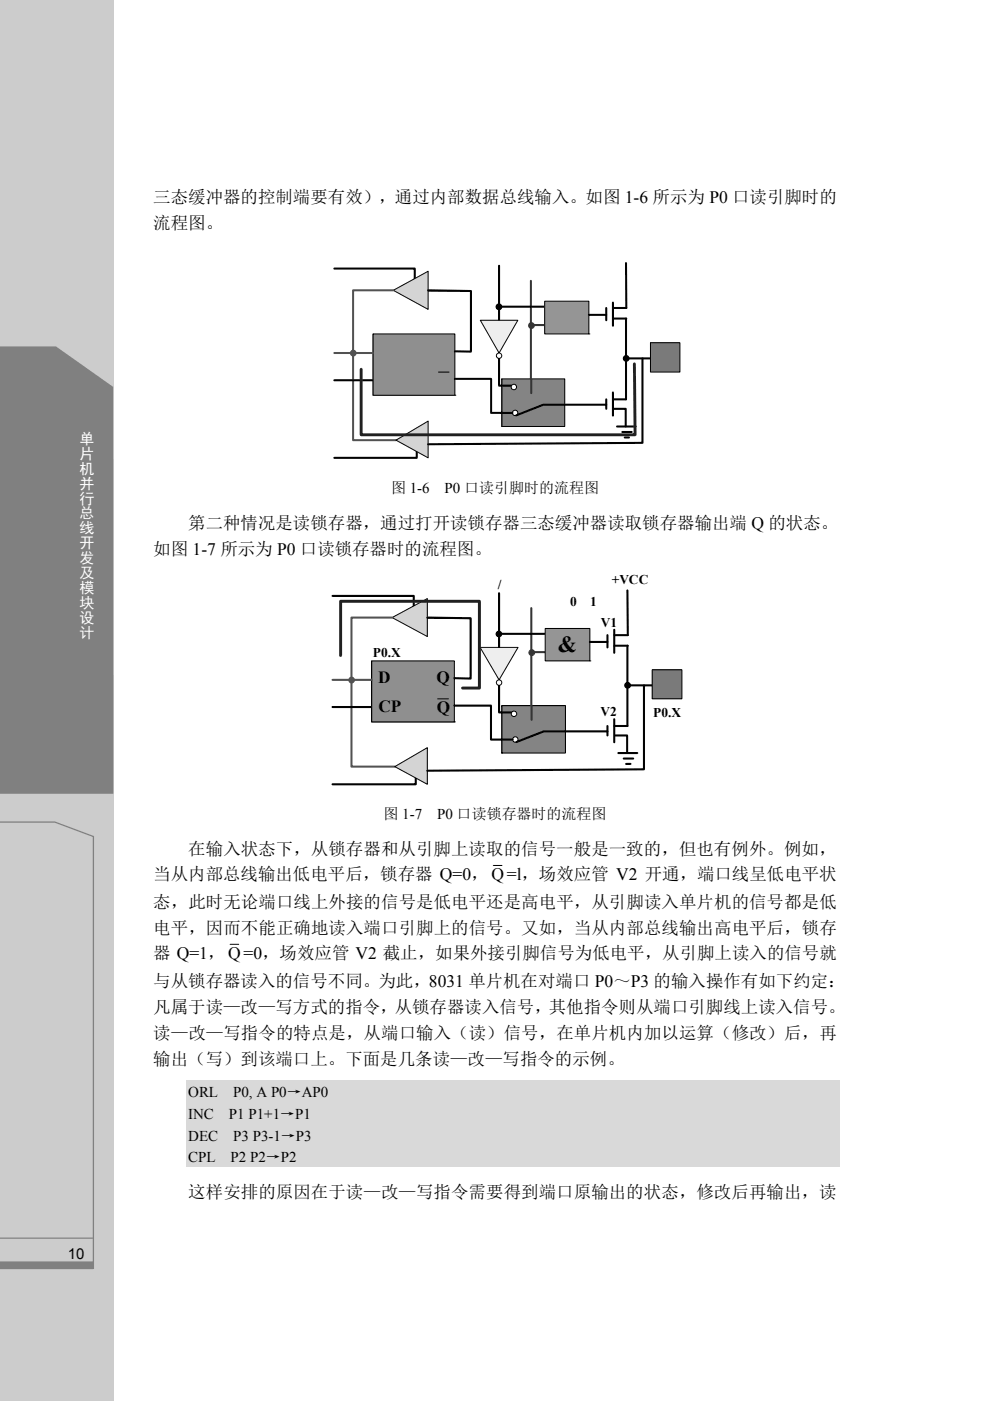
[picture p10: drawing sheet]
<svg xmlns="http://www.w3.org/2000/svg" width="210mm" height="297mm" viewBox="0 0 210 297" stroke-linecap="round" stroke-linejoin="round" font-family="sans-serif">
<path d="M0 0h24v297h-24z" fill="#ccc"/>
<path d="M-.1 73.4h12l12.1 8.6v86.3h-24.1z" fill-rule="evenodd" fill="#808080"/>
<path d="M-.1 174.3h11.7l8.2 3.1v91.5h-19.8M-.1 262.5h19.7" fill="none" stroke="#808080" stroke-width=".26"/>
<path d="M-.1 268.2h19.9" fill="none" stroke="#808080" stroke-width="1.5" stroke-linecap="butt"/>
<path d="M106.4 80.3h13.4v10.1h-13.4z" fill="#848484"/>
<path d="M106.4 80.3h13.4v10.1h-13.4zM106.4 90.4h.1" fill="none" stroke="#000" stroke-width=".21"/>
<path d="M70.9 56.9h17.1v2.5" fill="none" stroke="#000" stroke-width=".43"/>
<path d="M83.4 61.6l7.4-4.1v8.1z" fill="#d3d3d3"/>
<path d="M79.1 70.8v13h17.4M83.4 61.6l7.4-4.1v8.1z" fill="none" stroke="#000" stroke-width=".21"/>
<path d="M83.4 61.6h-8.5v31.7h9.1" fill="none" stroke="#515151" stroke-width=".43"/>
<path d="M70.9 80.6h8.5" fill="none" stroke="#000" stroke-width=".43"/>
<path d="M79.1 70.8h17.4v13h-17.4z" fill="#8f8f8f"/>
<path d="M79.1 70.8h17.4v13h-17.4zM90.8 61.7h9.1v12.3M96.5 83.8h.1" fill="none" stroke="#000" stroke-width=".21"/>
<path d="M105.9 56.3v11.6M88.4 95.6v1.5h-17.5M96.5 80.3h7.7v7.2h2.2" fill="none" stroke="#000" stroke-width=".43"/>
<path d="M101.9 67.9h7.9l-3.9 6.9z" fill="#eee"/>
<path d="M101.9 67.9h7.9l-3.9 6.9z" fill="none" stroke="#000" stroke-width=".21"/>
<path d="M84 93.3l6.8-4v7.8z" fill="#d3d3d3"/>
<path d="M105.9 56.3v11.6M84 93.3l6.8-4v7.8zM106.4 80.3v10.1" fill="none" stroke="#000" stroke-width=".21"/>
<path d="M90.8 61.6l9.1 .1v12.8h-3.4M105.9 76v5.8h2.5M105.9 65h9.6" fill="none" stroke="#000" stroke-width=".43"/>
<path d="M112.6 59.5v20.8M112.6 68.9h2.9" fill="none" stroke="#363636" stroke-width=".43"/>
<path d="M115.5 63.9h9.4v6.9h-9.4z" fill="#939393"/>
<path d="M115.5 63.9h9.4v6.9h-9.4zM124.9 70.8h.1" fill="none" stroke="#000" stroke-width=".21"/>
<path d="M132.8 55.8v9.5h-2.8M124.9 66.8h3.7M128.6 65.3v2.6M130 64.2v4.9M130 67.5h2.8M132.8 67.5v17.2h-2.7M132.8 76h5.2M128.6 84.7v2M130 83.2v4.9" fill="none" stroke="#000" stroke-width=".43"/>
<path d="M138 72.7h6.2v6.2h-6.2z" fill="#797979"/>
<path d="M138 72.7h6.2v6.2h-6.2z" fill="none" stroke="#000" stroke-width=".21"/>
<path d="M136.3 76v17.9l-45.5 .3M130.2 86.7h2.5v3.7M130.9 90.4h3.9M132 91.6h2M132.5 92.8h.9" fill="none" stroke="#000" stroke-width=".43"/>
<path d="M70.9 74.8h8.2" fill="none" stroke="#515151" stroke-width=".43"/>
<circle cx="74.9" cy="74.9" r=".61" fill="#515151"/>
<circle cx="74.9" cy="74.9" r=".61" fill="none" stroke="#515151" stroke-width=".21"/>
<circle cx="109.3" cy="87.5" r=".57" fill="#fff"/>
<circle cx="109.3" cy="87.5" r=".57" fill="none" stroke="#000" stroke-width=".21"/>
<path d="M106.4 87.5h2.3" fill="none" stroke="#000" stroke-width=".43"/>
<circle cx="112.7" cy="69" r=".61" fill="#363636"/>
<circle cx="112.7" cy="69" r=".61" fill="none" stroke="#363636" stroke-width=".21"/>
<g fill="#000">
<circle cx="105.8" cy="65" r=".61"/>
<circle cx="132.8" cy="76" r=".61"/>
</g>
<g fill="none" stroke="#000" stroke-width=".21">
<circle cx="105.8" cy="65" r=".61"/>
<circle cx="132.8" cy="76" r=".61"/>
</g>
<circle cx="109" cy="82" r=".58" fill="#fff"/>
<circle cx="109" cy="82" r=".58" fill="none" stroke="#000" stroke-width=".21"/>
<circle cx="105.9" cy="75.4" r=".57" fill="#fff"/>
<g fill="none" stroke="#000" stroke-width=".21">
<path d="M93 78.9h2.2"/>
<circle cx="105.9" cy="75.4" r=".57"/>
</g>
<path d="M128.6 85.8h-13.4l-5.7 2.3" fill="none" stroke="#000" stroke-width=".43"/>
<path d="M112.7 80.3v3.1" fill="none" stroke="#363636" stroke-width=".43"/>
<path d="M134.6 77.2l.1 15h-58.1v-13.9" fill="none" stroke="#292929" stroke-width=".63"/>
<path d="M106.4 149.6h13.5v10.1h-13.5z" fill="#848484"/>
<path d="M106.4 149.6h13.5v10.1h-13.5zM106.4 159.7h.1" fill="none" stroke="#000" stroke-width=".21"/>
<path d="M70.5 126.3h17.3v2.5" fill="none" stroke="#000" stroke-width=".44"/>
<path d="M83.2 130.9l7.4-4v8.1z" fill="#d3d3d3"/>
<path d="M83.2 130.9l7.4-4v8.1zM78.8 140.1v13h17.6" fill="none" stroke="#000" stroke-width=".21"/>
<path d="M83.2 130.9h-8.7v31.6h9.2" fill="none" stroke="#515151" stroke-width=".44"/>
<path d="M70.5 149.9h8.6" fill="none" stroke="#000" stroke-width=".44"/>
<path d="M78.8 140.1h17.6v13h-17.6z" fill="#8f8f8f"/>
<path d="M90.6 131.1h9.2v12.2M78.8 140.1h17.6v13h-17.6zM96.4 153.1h.1" fill="none" stroke="#000" stroke-width=".21"/>
<path d="M105.9 125.8v11.5M96.4 149.6h7.7v7.2h2.3M88.2 164.8v1.5h-17.7" fill="none" stroke="#000" stroke-width=".44"/>
<path d="M101.8 137.3h8.1l-4 6.8z" fill="#eee"/>
<path d="M101.8 137.3h8.1l-4 6.8z" fill="none" stroke="#000" stroke-width=".21"/>
<path d="M83.7 162.5l6.9-4v7.8z" fill="#d3d3d3"/>
<path d="M105.9 125.8v11.5M106.4 149.6v10.1M83.7 162.5l6.9-4v7.8z" fill="none" stroke="#000" stroke-width=".21"/>
<path d="M90.6 130.9l9.2 .2v12.8l-3.4-.1M105.9 134.4h9.7M105.9 145.3v5.7h2.5" fill="none" stroke="#000" stroke-width=".44"/>
<path d="M112.7 128.9v20.7M112.7 138.3h2.9" fill="none" stroke="#363636" stroke-width=".44"/>
<path d="M115.6 133.2h9.5v6.9h-9.5z" fill="#939393"/>
<path d="M115.6 133.2h9.5v6.9h-9.5zM125.1 140.1h.1" fill="none" stroke="#000" stroke-width=".21"/>
<path d="M125.1 136.1h3.7M128.8 134.7v2.6M130.3 133.5v4.9M130.3 136.9h2.9M133.1 125.2l.1 9.5h-2.9M133.1 136.9v17h-2.8M128.8 153.9v2M130.3 152.5v4.9M133.1 145.3h5.2" fill="none" stroke="#000" stroke-width=".44"/>
<path d="M138.3 142h6.3v6.2h-6.3z" fill="#797979"/>
<path d="M138.3 142h6.3v6.2h-6.3z" fill="none" stroke="#000" stroke-width=".21"/>
<path d="M130.4 155.9h2.6v3.8M131.1 159.7h4.1M136.6 145.3v17.8l-46 .3M132.3 160.8h2M132.8 162h.9" fill="none" stroke="#000" stroke-width=".44"/>
<path d="M70.5 144.1h8.3" fill="none" stroke="#515151" stroke-width=".44"/>
<circle cx="74.6" cy="144.2" r=".61" fill="#515151"/>
<circle cx="74.6" cy="144.2" r=".61" fill="none" stroke="#515151" stroke-width=".21"/>
<circle cx="109.3" cy="156.8" r=".58" fill="#fff"/>
<circle cx="109.3" cy="156.8" r=".58" fill="none" stroke="#000" stroke-width=".21"/>
<path d="M106.4 156.8h2.3" fill="none" stroke="#000" stroke-width=".44"/>
<circle cx="112.8" cy="138.4" r=".61" fill="#363636"/>
<circle cx="112.8" cy="138.4" r=".61" fill="none" stroke="#363636" stroke-width=".21"/>
<g fill="#000">
<circle cx="105.8" cy="134.4" r=".6"/>
<circle cx="133.1" cy="145.3" r=".61"/>
</g>
<g fill="none" stroke="#000" stroke-width=".21">
<circle cx="105.8" cy="134.4" r=".6"/>
<circle cx="133.1" cy="145.3" r=".61"/>
</g>
<circle cx="109" cy="151.3" r=".58" fill="#fff"/>
<circle cx="109" cy="151.3" r=".58" fill="none" stroke="#000" stroke-width=".21"/>
<circle cx="105.8" cy="144.7" r=".58" fill="#fff"/>
<g fill="none" stroke="#000" stroke-width=".21">
<path d="M92.8 148.2h2.3M104.6 183.5h1.9M48.8 200.2h1.8"/>
<circle cx="105.8" cy="144.7" r=".58"/>
</g>
<path d="M128.8 155.1h-13.5l-5.8 2.2" fill="none" stroke="#000" stroke-width=".44"/>
<path d="M112.8 149.6v3" fill="none" stroke="#363636" stroke-width=".44"/>
<path d="M72.2 139v-11.5h29.5v18.4h-3.6" fill="none" stroke="#292929" stroke-width=".63"/>
<g fill="#d9d9d9">
<path d="M39.4 229h138.6v4.6h-138.6z"/>
<path d="M39.4 233.6h138.6v4.6h-138.6z"/>
<path d="M39.4 238.2h138.6v4.6h-138.6z"/>
<path d="M39.4 242.8h138.6v4.6h-138.6z"/>
</g>
<text font-size="4.9" x="118.3" y="138.1">&amp;</text>
<g font-size="3.7">
<text x="32.5" y="43">三态缓冲器的控制端要有效），通过内部数据总线输入。如图 1-6 所示为 P0 口读引脚时的</text>
<text x="32.5" y="48.5">流程图。</text>
<text x="39.9" y="112.1">第二种情况是读锁存器，通过打开读锁存器三态缓冲器读取锁存器输出端 Q 的状态。</text>
<text x="32.5" y="117.7">如图 1-7 所示为 P0 口读锁存器时的流程图。</text>
<text x="39.9" y="181.3">在输入状态下，从锁存器和从引脚上读取的信号一般是一致的，但也有例外。例如，</text>
<text x="32.5" y="186.6">当从内部总线输出低电平后，锁存器 Q=0，Q=l，场效应管 V2 开通，端口线呈低电平状</text>
<text x="32.5" y="192.5">态，此时无论端口线上外接的信号是低电平还是高电平，从引脚读入单片机的信号都是低</text>
<text x="32.5" y="198">电平，因而不能正确地读入端口引脚上的信号。又如，当从内部总线输出高电平后，锁存</text>
<text x="32.5" y="203.3">器 Q=1，Q=0，场效应管 V2 截止，如果外接引脚信号为低电平，从引脚上读入的信号就</text>
<text x="32.5" y="209.2">与从锁存器读入的信号不同。为此，8031 单片机在对端口 P0～P3 的输入操作有如下约定：</text>
<text x="32.5" y="214.7">凡属于读—改—写方式的指令，从锁存器读入信号，其他指令则从端口引脚线上读入信号。</text>
<text x="32.5" y="220.3">读—改—写指令的特点是，从端口输入（读）信号，在单片机内加以运算（修改）后，再</text>
<text x="32.5" y="225.8">输出（写）到该端口上。下面是几条读—改—写指令的示例。</text>
<text x="39.9" y="253.9">这样安排的原因在于读—改—写指令需要得到端口原输出的状态，修改后再输出，读</text>
</g>
<g font-size="3.6">
<text x="80.2" y="144.8">D</text>
<text x="92.6" y="144.8">Q</text>
<text x="80.3" y="150.9">CP</text>
<text x="92.6" y="151.1">Q</text>
</g>
<g font-size="3.2" fill="#fff">
<text x="16.8" y="94">单</text>
<text x="16.8" y="97.2">片</text>
<text x="16.8" y="100.4">机</text>
<text x="16.8" y="103.6">并</text>
<text x="16.8" y="106.8">行</text>
<text x="16.8" y="109.9">总</text>
<text x="16.8" y="113.1">线</text>
<text x="16.8" y="116.3">开</text>
<text x="16.8" y="119.5">发</text>
<text x="16.8" y="122.6">及</text>
<text x="16.8" y="125.8">模</text>
<text x="16.8" y="129">块</text>
<text x="16.8" y="132.1">设</text>
<text x="16.8" y="135.3">计</text>
</g>
<g font-size="3.2">
<text x="83" y="104.5">图 1-6</text>
<text x="94.3" y="104.5">P0 口读引脚时的流程图</text>
<text x="81.4" y="173.7">图 1-7</text>
<text x="92.7" y="173.6">P0 口读锁存器时的流程图</text>
<text x="39.9" y="232.6">ORL</text>
<text x="49.4" y="232.6">P0, A P0→AP0</text>
<text x="39.9" y="237.2">INC</text>
<text x="48.6" y="237.2">P1 P1+1→P1</text>
<text x="39.9" y="241.8">DEC</text>
<text x="49.4" y="241.8">P3 P3-1→P3</text>
<text x="39.9" y="246.4">CPL</text>
<text x="48.9" y="246.4">P2 P2→P2</text>
<text x="14.4" y="266.9">10</text>
</g>
<g font-size="2.8">
<text x="105.6" y="125">/</text>
<text x="129.8" y="123.7">+VCC</text>
<text x="120.9" y="128.4">0</text>
<text x="125.2" y="128.4">1</text>
<text x="127.4" y="132.9">V1</text>
<text x="79.1" y="139.3">P0.X</text>
<text x="127.3" y="151.9">V2</text>
<text x="138.5" y="152">P0.X</text>
</g>
</svg>
